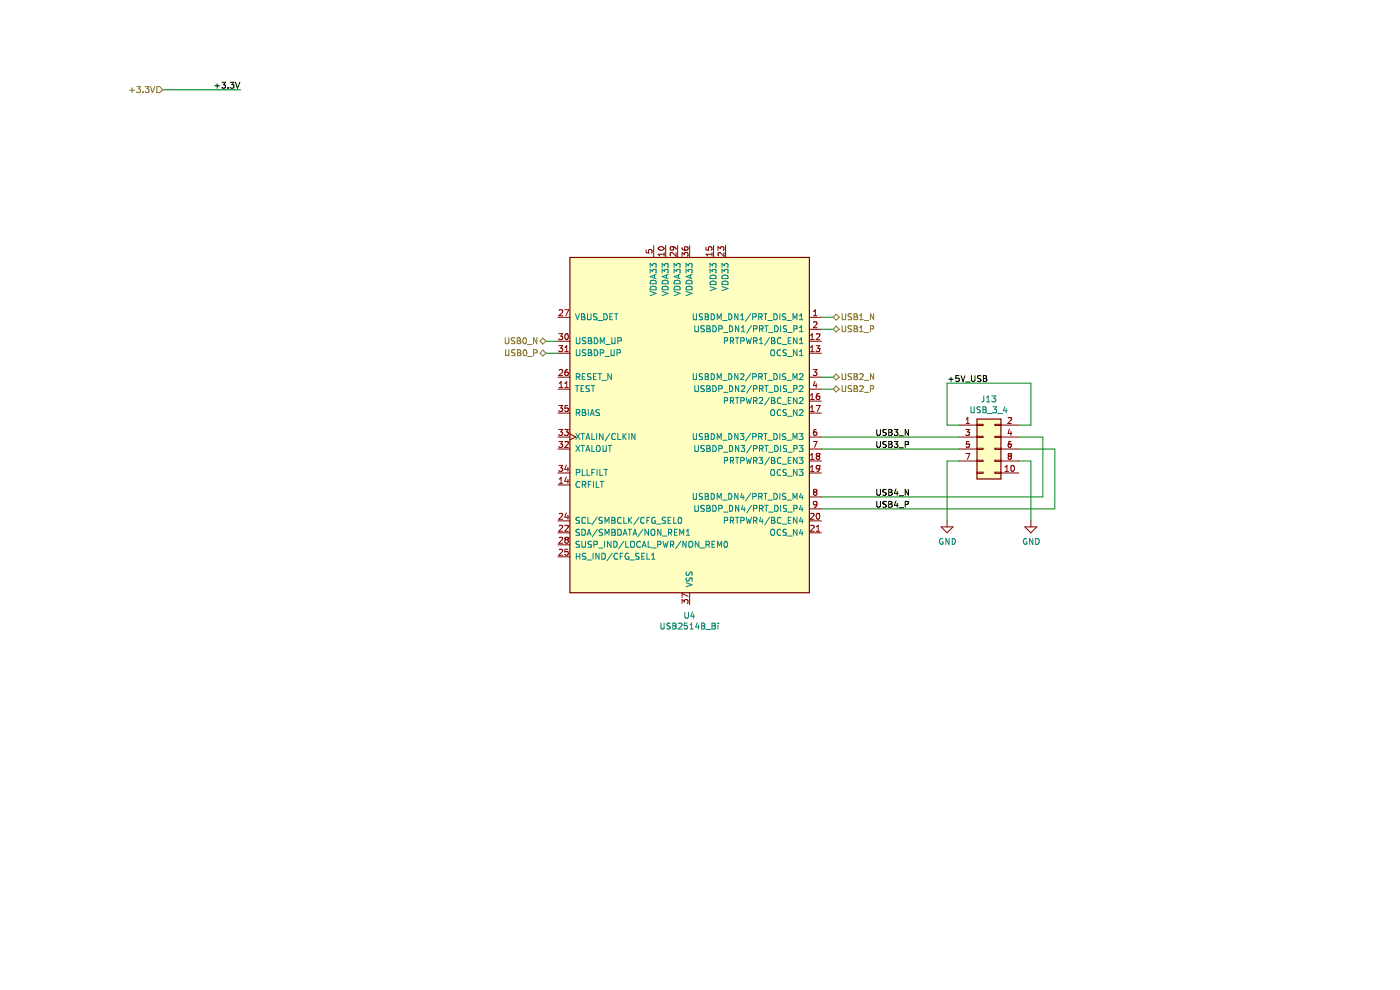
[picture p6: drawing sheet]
EESchema Schematic File Version 4
EELAYER 30 0
EELAYER END
$Descr A4 11693 8268
encoding utf-8
Sheet 6 8
Title ""
Date ""
Rev ""
Comp ""
Comment1 ""
Comment2 ""
Comment3 ""
Comment4 ""
$EndDescr
$Comp
L Interface_USB:USB2514B_Bi U4
U 1 1
P 5450 3550
F 0 "U4" H 5450 1961 50  0000 C CNN
F 1 "USB2514B_Bi" H 5450 1870 50  0000 C CNN
F 2 "Package_DFN_QFN:QFN-36-1EP_6x6mm_P0.5mm_EP3.7x3.7mm" H 6750 2050 50  0001 C CNN
F 3 "http://ww1.microchip.com/downloads/en/DeviceDoc/00001692C.pdf" H 7050 1950 50  0001 C CNN
	1    5450 3550
	1    0    0    -1  
$EndComp
Text HLabel 4250 2950 0    50   BiDi ~ 0
USB0_P
Text HLabel 4250 2850 0    50   BiDi ~ 0
USB0_N
Wire Wire Line
	4250 2850 4350 2850
Wire Wire Line
	4350 2950 4250 2950
Text HLabel 6650 2750 2    50   BiDi ~ 0
USB1_P
Text HLabel 6650 2650 2    50   BiDi ~ 0
USB1_N
Wire Wire Line
	6550 2650 6650 2650
Wire Wire Line
	6650 2750 6550 2750
Text HLabel 6650 3250 2    50   BiDi ~ 0
USB2_P
Text HLabel 6650 3150 2    50   BiDi ~ 0
USB2_N
Wire Wire Line
	6550 3150 6650 3150
Wire Wire Line
	6650 3250 6550 3250
Wire Wire Line
	6550 4150 8400 4150
Wire Wire Line
	8400 4150 8400 3650
Wire Wire Line
	8400 3650 8200 3650
Wire Wire Line
	6550 4250 8500 4250
Wire Wire Line
	8500 4250 8500 3750
Wire Wire Line
	8500 3750 8200 3750
Wire Wire Line
	6550 3650 7700 3650
Wire Wire Line
	6550 3750 7700 3750
$Comp
L power:GND #PWR0120
U 1 1
P 7600 4350
F 0 "#PWR0120" H 7600 4100 50  0001 C CNN
F 1 "GND" H 7605 4177 50  0000 C CNN
F 2 "" H 7600 4350 50  0001 C CNN
F 3 "" H 7600 4350 50  0001 C CNN
	1    7600 4350
	1    0    0    -1  
$EndComp
$Comp
L power:GND #PWR0121
U 1 1
P 8300 4350
F 0 "#PWR0121" H 8300 4100 50  0001 C CNN
F 1 "GND" H 8305 4177 50  0000 C CNN
F 2 "" H 8300 4350 50  0001 C CNN
F 3 "" H 8300 4350 50  0001 C CNN
	1    8300 4350
	1    0    0    -1  
$EndComp
Wire Wire Line
	7700 3850 7600 3850
Wire Wire Line
	7600 3850 7600 4350
Wire Wire Line
	8200 3850 8300 3850
Wire Wire Line
	8300 3850 8300 4350
Wire Wire Line
	7700 3550 7600 3550
Wire Wire Line
	7600 3550 7600 3200
Wire Wire Line
	7600 3200 8300 3200
Wire Wire Line
	8300 3200 8300 3550
Wire Wire Line
	8300 3550 8200 3550
Text Label 7600 3200 0    50   ~ 0
+5V_USB
Text Label 7000 3650 0    50   ~ 0
USB3_N
Text Label 7000 3750 0    50   ~ 0
USB3_P
Text Label 7000 4150 0    50   ~ 0
USB4_N
Text Label 7000 4250 0    50   ~ 0
USB4_P
Text HLabel 1050 750  0    50   Input ~ 0
+3.3V
Wire Wire Line
	1050 750  1700 750 
Text Label 1700 750  2    50   ~ 0
+3.3V
$Comp
L PSOne-RPI:Conn_02xUSB2_Header J13
U 1 1
P 7900 3750
F 0 "J13" H 7950 4167 50  0000 C CNN
F 1 "USB_3_4" H 7950 4076 50  0000 C CNN
F 2 "PSOne-RPI:PinHeader_2xUSB2_P2.54mm_Vertical_SMD" H 7900 3750 50  0001 C CNN
F 3 "~" H 7900 3750 50  0001 C CNN
	1    7900 3750
	1    0    0    -1  
$EndComp
$EndSCHEMATC
